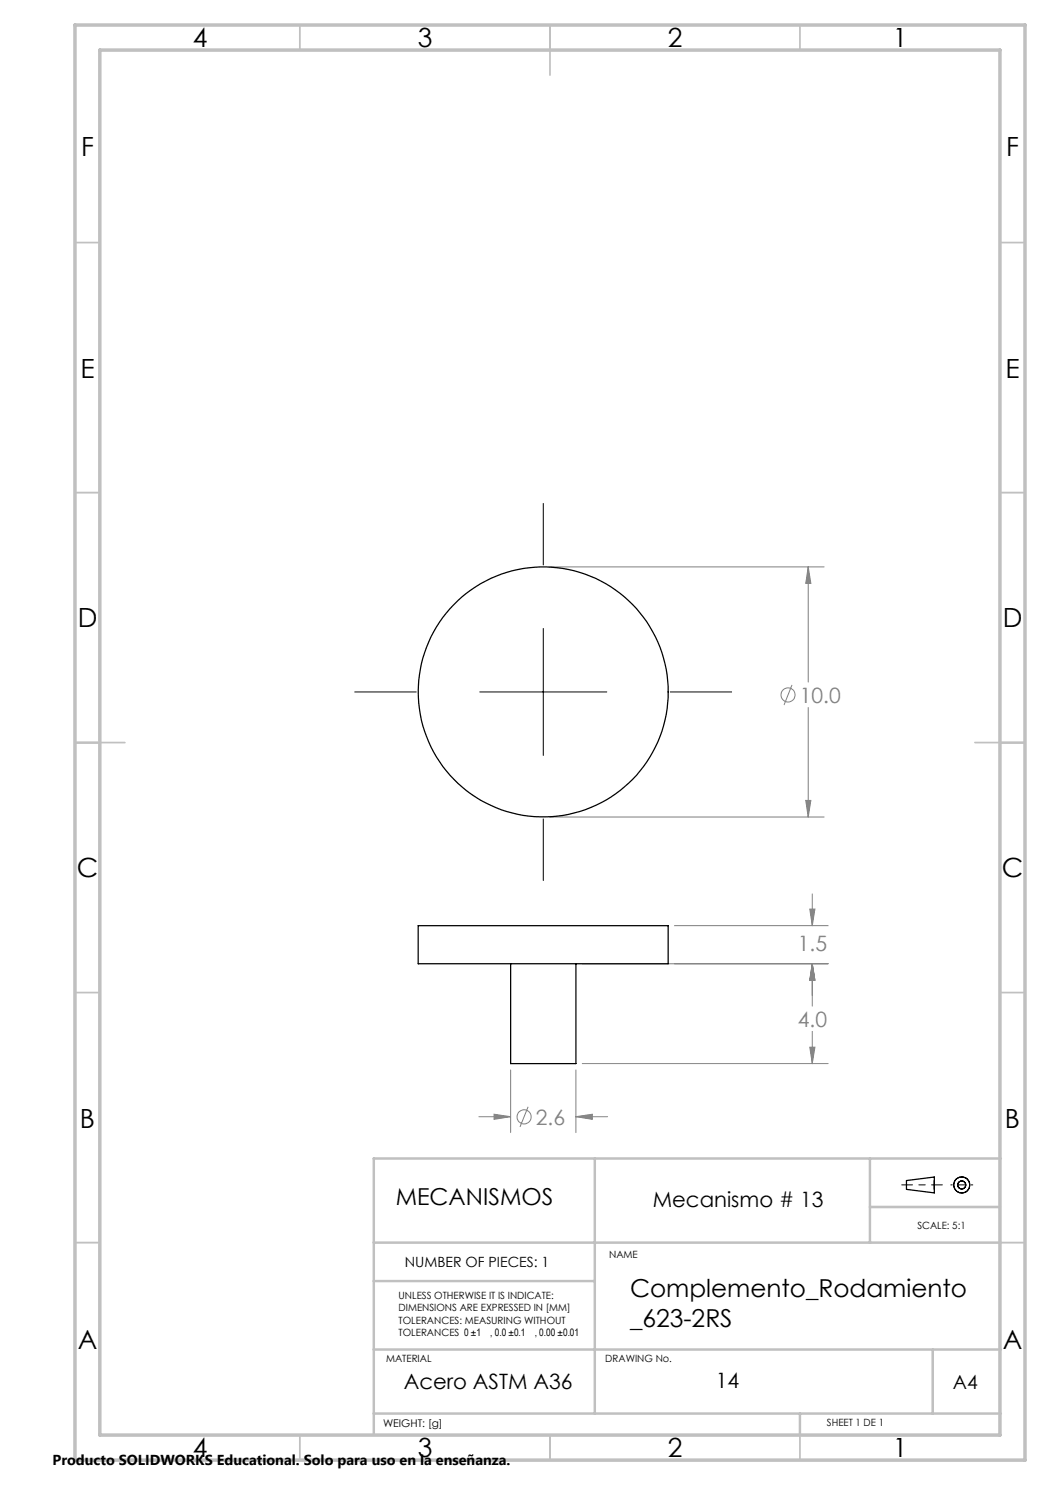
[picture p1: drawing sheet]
<svg xmlns="http://www.w3.org/2000/svg" width="210mm" height="297mm" viewBox="0 0 210 297" stroke-linecap="round" stroke-linejoin="round" font-family="sans-serif">
<path d="M180.3 237h8.2" fill="none" stroke="#000" stroke-width=".2" stroke-dasharray="6.3 1.3 1.3 1.3" stroke-dashoffset="4.2"/>
<path d="M190.2 237h4.4" fill="none" stroke="#000" stroke-width=".2" stroke-dasharray="6.3 1.3 1.3 1.3" stroke-dashoffset="6.1"/>
<g fill="none" stroke="#000" stroke-width=".25">
<path d="M181.3 236.1l5.6-.7v3.2l-5.6-.7z"/>
<circle cx="192.3" cy="237" r="1.59"/>
<circle cx="192.4" cy="237" r=".81"/>
</g>
<g fill="none" stroke="#c0c0c0" stroke-width=".35">
<path d="M60 5v5M110 5v10M160 5v5M15 48.5h5M200 48.5h5M15 98.5h5M200 98.5h5M15 148.5h10M195 148.5h10M15 198.5h5M200 198.5h5M15 248.5h5"/>
<path d="M200 248.5h5M60 287v5M110 287v5M160 287v5"/>
</g>
<path d="M119 231.7v51M174 231.7v16.8M200.2 231.7h-125.4v55.2M74.8 248.5h125.4M74.8 256.2h44.2M174 241.4h26M74.8 269.9h125.4M186.5 269.9v12.8M74.8 282.7h125.4M160 282.7v4.2" fill="none" stroke="#c0c0c0" stroke-width=".5"/>
<path d="M15 5h190v287h-190zM20 10h180v277h-180z" fill="none" stroke="#c0c0c0" stroke-width=".7"/>
<g fill="none" stroke="#808080" stroke-width=".2">
<path d="M109.9 113.4h54.9M161.6 113.4l.6 3.3h-1.1zM161.6 113.4v23M158.4 137l-1.6 4M161.6 141.5v21.9M109.9 163.4h54.9M161.1 160.1h1.1l-.6 3.3zM162.5 178.8v6.3M116.5 192.8h49.1M134.9 185.1h30.7M162 181.8h1l-.5 3.3zM162.5 192.8v8.4"/>
<path d="M162.5 192.8l.5 3.2h-1zM102.1 214v12.5M115.2 214v12.5M116.5 212.7h49.1M162 209.4h1l-.5 3.3zM162.5 206.3v6.4M95.8 223.3h6.3M98.8 222.8l3.3 .5-3.3 .6zM105.6 221.4l-1.6 4M115.2 223.3h6.3M115.2 223.3l3.3-.5v1.1z"/>
<circle cx="157.6" cy="139" r="1.42"/>
<circle cx="104.8" cy="223.4" r="1.4"/>
</g>
<path d="M108.7 100.7v12.3M70.9 138.4h12.4M96 138.4h25.4M108.7 125.7v25.4M134.1 138.4h12.2M108.7 163.8v12.3" fill="none" stroke="#000" stroke-width=".2"/>
<path d="M161.6 113.4l.6 3.3h-1.1zM161.1 160.1h1.1l-.6 3.3zM162.5 192.8l.5 3.2h-1zM162 181.8h1l-.5 3.3zM162 209.4h1l-.5 3.3zM162.5 192.8l.5 3.2h-1zM98.8 222.8l3.3 .5-3.3 .6zM115.2 223.3l3.3-.5v1.1z" fill="#808080"/>
<g fill="none" stroke="#000" stroke-width=".25">
<path d="M83.6 185.1h50v7.7h-50zM102.1 192.8v19.9h13.1v-19.9"/>
<circle cx="108.6" cy="138.4" r="25"/>
</g>
<g font-size="5.3">
<text x="38.5" y="9.5">4</text>
<text x="83.5" y="9.5">3</text>
<text x="133.6" y="9.5">2</text>
<text x="178.6" y="9.5">1</text>
<text x="16.2" y="31.2">F</text>
<text x="201.2" y="31.2">F</text>
<text x="16.1" y="75.5">E</text>
<text x="201.1" y="75.5">E</text>
<text x="15.5" y="125.5">D</text>
<text x="200.5" y="125.5">D</text>
<text x="15.4" y="175.5">C</text>
<text x="200.4" y="175.5">C</text>
<text x="16" y="225.5">B</text>
<text x="201" y="225.5">B</text>
<text x="15.5" y="269.7">A</text>
<text x="200.5" y="269.7">A</text>
<text x="38.5" y="291.5">4</text>
<text x="83.5" y="291.5">3</text>
<text x="133.6" y="291.5">2</text>
<text x="178.6" y="291.5">1</text>
</g>
<g font-size="4.9">
<text x="126" y="259.5">Complemento_Rodamiento</text>
<text x="126" y="265.4">_623-2RS</text>
</g>
<text font-size="4.7" x="79.1" y="241">MECANISMOS</text>
<g font-size="4.2" fill="#808080">
<text x="160" y="140.5">10.0</text>
<text x="159.6" y="190.1">1.5</text>
<text x="159.6" y="205.3">4.0</text>
<text x="107.2" y="224.9">2.6</text>
</g>
<g font-size="4.2">
<text x="130.6" y="241.3">Mecanismo # 13</text>
<text x="80.7" y="277.8">Acero ASTM A36</text>
<text x="143.2" y="277.5">14</text>
</g>
<text font-size="3.9" x="190.6" y="277.8">A4</text>
<text font-size="2.9" x="10.5" y="292.9">Producto SOLIDWORKS Educational. Solo para uso en la enseñanza.</text>
<text font-size="2.8" x="81" y="253.4">NUMBER OF PIECES: 1</text>
<g font-size="2.1">
<text x="98" y="267.2">, 0.0 ±0.1</text>
<text x="106.9" y="267.2">, 0.00 ±0.01</text>
<text x="76.6" y="285.5">WEIGHT: [g]</text>
</g>
<g font-size="2">
<text x="183.5" y="245.8">SCALE: 5:1</text>
<text x="121.8" y="251.6">NAME</text>
<text x="79.7" y="259.7">UNLESS OTHERWISE IT IS INDICATE:</text>
<text x="79.7" y="262.2">DIMENSIONS ARE EXPRESSED IN [MM]</text>
<text x="79.7" y="264.7">TOLERANCES: MEASURING WITHOUT</text>
<text x="79.7" y="267.2">TOLERANCES 0 ±1</text>
<text x="77.2" y="272.5">MATERIAL</text>
<text x="121.1" y="272.5">DRAWING No.</text>
<text x="165.4" y="285.2">SHEET 1 DE 1</text>
</g>
</svg>
